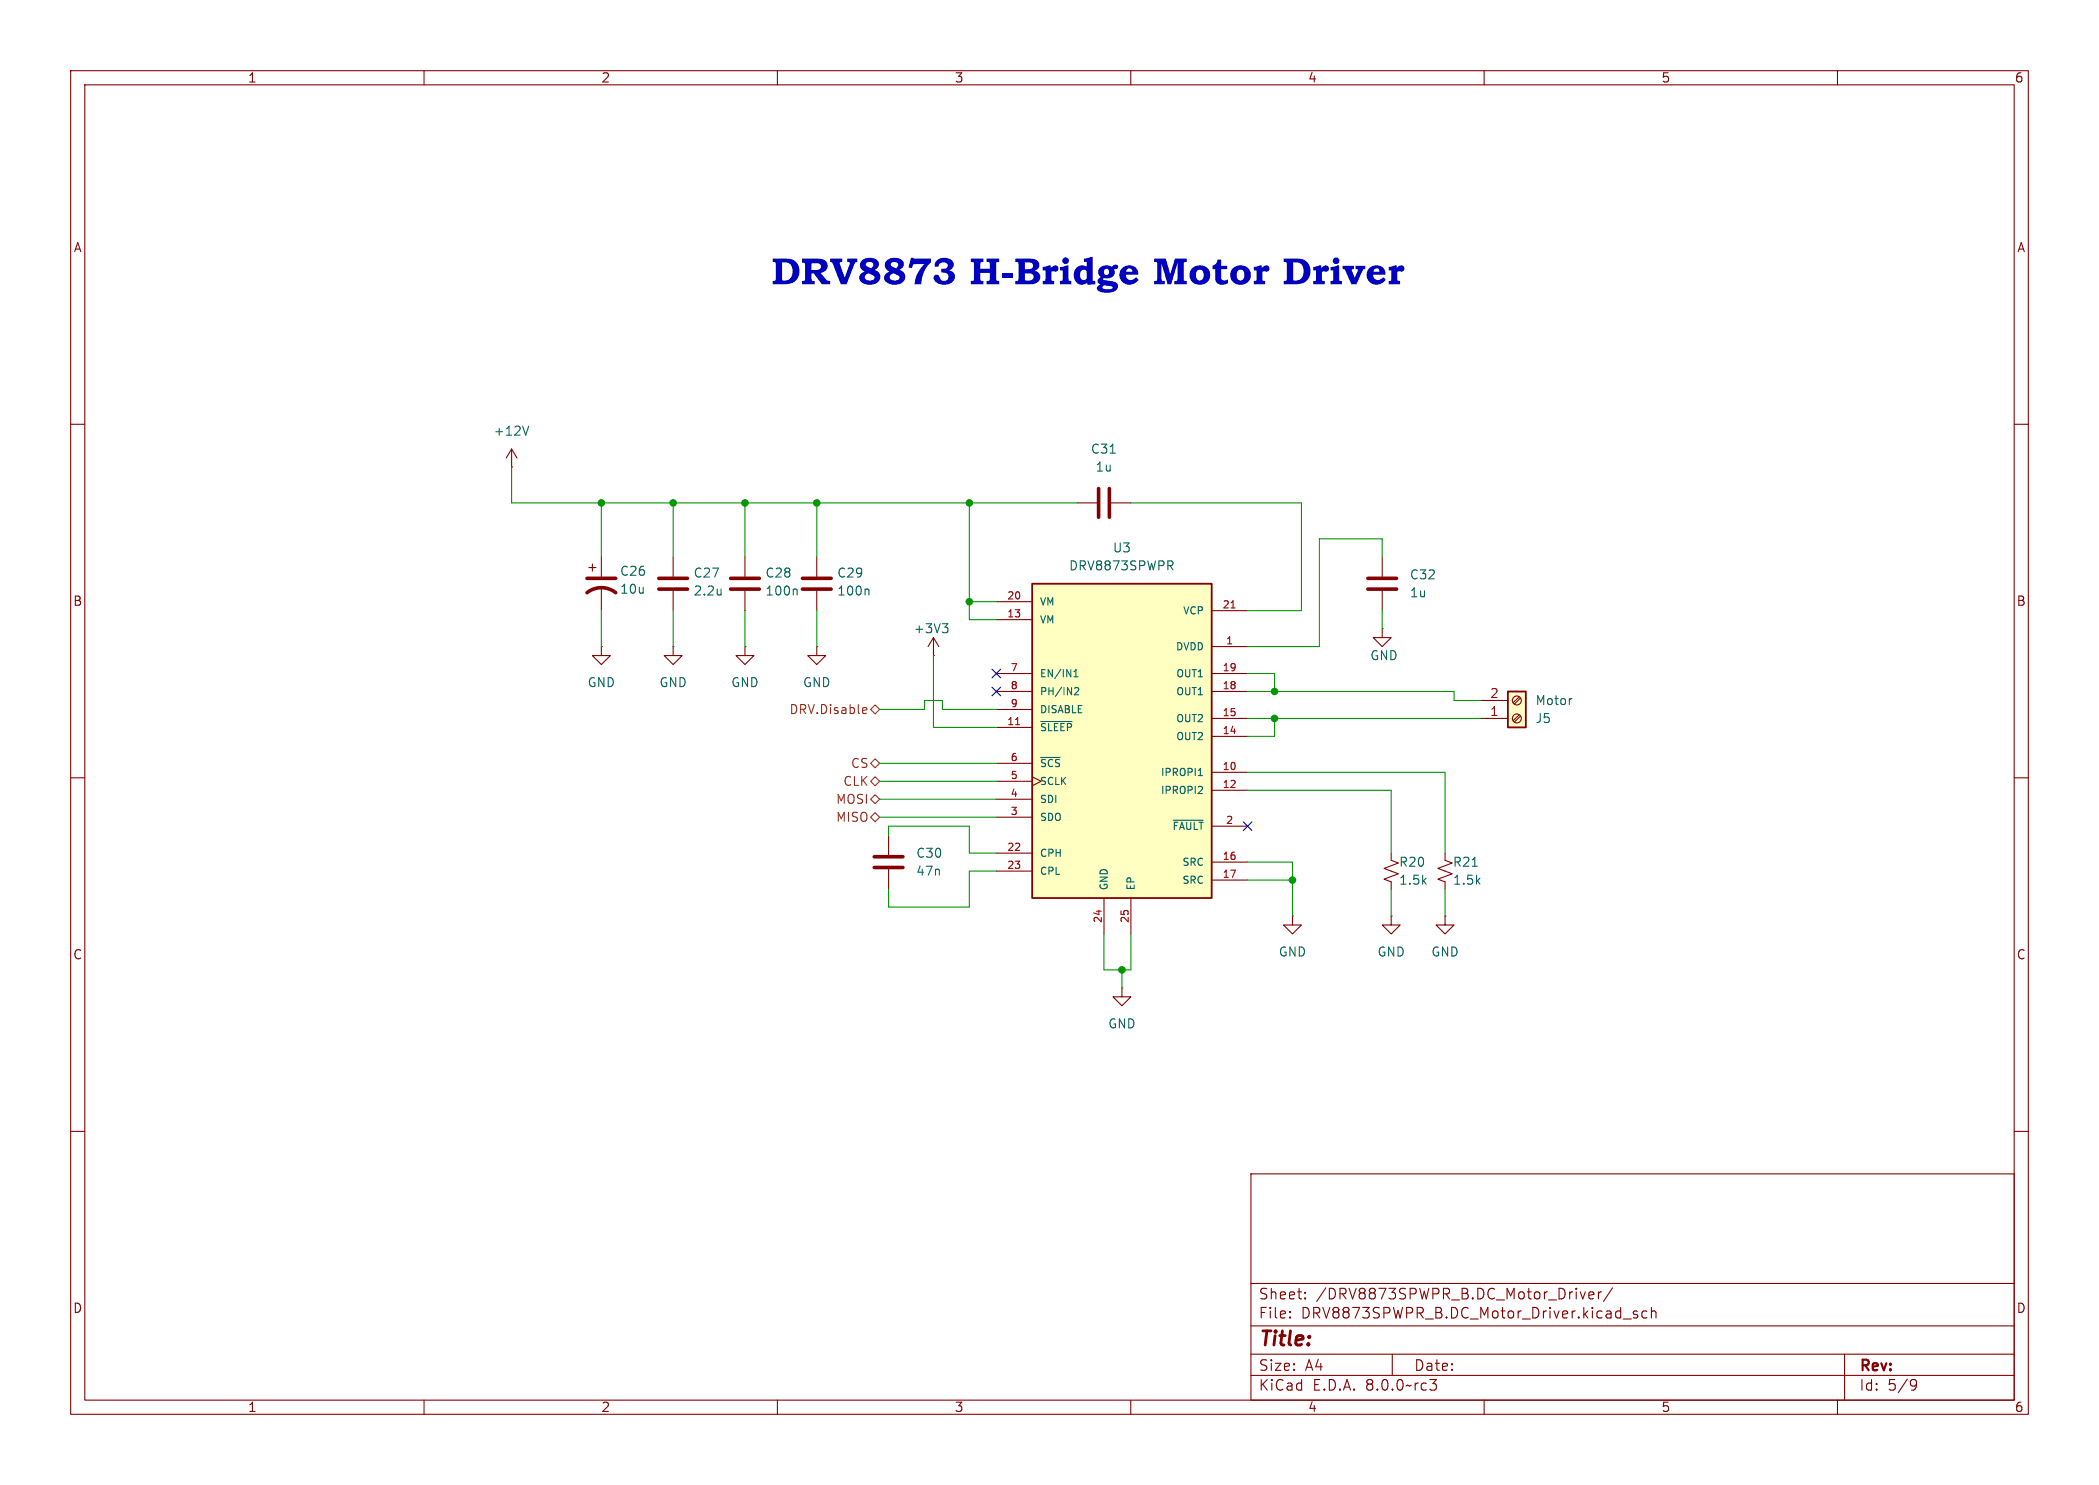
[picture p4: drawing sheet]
<svg xmlns="http://www.w3.org/2000/svg" width="297mm" height="210mm" viewBox="0 0 297 210" stroke-linecap="round" stroke-linejoin="round" font-family="sans-serif">
<g fill="none" stroke="#840000" stroke-width=".15">
<path d="M10 10h277v190h-277zM12 12h273v186h-273zM60 10v2M110 10v2M160 10v2M210 10v2M260 10v2M10 60h2M285 60h2M72.4 66h.1M72.4 63.5l-.8 1.3M72.4 63.5v2.5"/>
<path d="M72.4 63.5l.8 1.3M83.8 79.8v1M85.1 78.7v2.8M95.2 78.7v2.8M105.4 78.7v2.8M115.6 78.7v2.8M195.6 78.7v2.8M83.3 80.3h1M85.1 91.4v1.3h1.3l-1.3 1.3-1.3-1.3h1.3M85.1 91.4h.1M85.1 83.1v3.3M95.2 91.4v1.3h1.3l-1.3 1.3-1.2-1.3h1.2"/>
<path d="M95.2 91.4h.1M95.2 83.6v2.8M105.4 91.4v1.3h1.3l-1.3 1.3-1.3-1.3h1.3M105.4 91.4h.1M105.4 83.6v2.8M115.6 91.4v1.3h1.2l-1.2 1.3-1.3-1.3h1.3M115.6 91.4h.1M115.6 83.6v2.8M132.1 92.7h.1M132.1 90.2l-.8 1.2M132.1 90.2v2.5M132.1 90.2l.7 1.2"/>
<path d="M195.6 88.9v1.3h1.2l-1.2 1.2-1.3-1.2h1.3M195.6 88.9h.1M195.6 83.6v2.8M10 110h2M285 110h2M158.7 139.7v1.3h1.3l-1.3 1.2-1.2-1.2h1.2M158.7 139.7h.1M182.9 129.5v1.3h1.2l-1.2 1.3-1.3-1.3h1.3M182.9 129.5h.1M204.5 120.7v1l1 .3-2 .8 2 .8-2 .7 1 .4v1M10 160h2M285 160h2"/>
<path d="M177 166h108v32h-108zM60 198v2M110 198v2M160 198v2M177 194.5h108M177 191.5h108M177 187.5h108M177 181.5h108M182.5 186.3h.1l-.1 .1M182.5 186.3v.1M182.5 185.5v.1M182.5 185.5h.1l-.1 .1"/>
<path d="M184.7 183.6v.1M184.7 183.6h-.1l.1 .1M184.7 182.8v.1M184.7 182.8h-.1l.1 .1M197 191.5v3M202.3 195.1h.9l-.5 .6a.41 .41 0 0 1 .5 .3v.3l-.1 .2-.6 .1M210 198v2M224.3 182.7l-.3 1M224.8 183.2l.7-.1v-.3l-.5-.1-.2 .2 .1 .7 .1 .1 .5-.1M226.2 182.7v1M226.6 182.7l-.3 .1-.1 .2M228.2 182.1l-1.3 2"/>
<path d="M229.7 186.5h1.1M231.7 185.5l-.4-.1-.2 .2 .1 .2 .5 .2v.1v.2l-.2 .1-.4-.1M233 185.5l-.4-.1-.3 .3v.4l.2 .2 .1 .1 .4-.1M233.7 185.5a.37 .37 0 0 1 .6 .1v.8M233.7 184.9v1.5M260 198v2M261 191.5v6.5M270.6 195.1h.3l.2 .1a.99 .99 0 0 1-.4 1.4h-.2M271.2 195.7l-.3 .3h-.3"/>
</g>
<path d="M83.1 83.8a3.3 3.3 0 0 1 4 0M83.1 81.8h4M93.2 83.3h4.1M93.2 81.8h4.1M103.4 83.3h4M103.4 81.8h4M113.5 83.3h4.1M113.5 81.8h4.1M193.5 83.3h4.1M193.5 81.8h4.1" fill="none" stroke="#840000" stroke-width=".51"/>
<path d="M74.8 60.3l-.4 1.2M102 83.3v.8M102 84v.1M112.6 83.3l.2 .2v.6M122.8 83.3l.2 .2v.6M133.3 88.2h.8l-.4 .5M133.9 88.7l.2 .2v.3l-.2 .3M208.3 122.5h.7" fill="none" stroke="#006464" stroke-width=".15"/>
<path d="M213.4 97.8h2.5v5.1h-2.5z" fill="#ffffc2"/>
<path d="M213.4 97.8h2.5v5.1h-2.5z" fill="none" stroke="#840000" stroke-width=".25"/>
<g fill="none" stroke="#840000" stroke-width=".15">
<path d="M152.4 71.1h2.8M157.2 71.1h2.8M209.5 99.1h3.9M215 98.6l-.9 .8M215.1 98.7l-.8 .9M125.7 118.1v2.8M209.5 101.6h3.9M215 101.1l-.9 .8M215.1 101.3l-.8 .8M125.7 122.9v2.8"/>
<circle cx="214.6" cy="99.1" r=".63"/>
<circle cx="214.6" cy="101.6" r=".63"/>
</g>
<path d="M157.1 64.1h.7M222.3 98.8h.1" fill="none" stroke="#006464" stroke-width=".15"/>
<path d="M155.4 69.1v4.1M157 69.1v4.1M123.7 122.7h4.1M123.7 121.2h4.1" fill="none" stroke="#840000" stroke-width=".51"/>
<path d="M146 82.6h25.4v44.4h-25.4z" fill="#ffffc2"/>
<path d="M146 82.6h25.4v44.4h-25.4z" fill="none" stroke="#840000" stroke-width=".25"/>
<g fill="none" stroke="#840000" stroke-width=".15">
<path d="M141 87.6h5M141 97.8h5M141 95.3h5M141 85.1h5M171.4 91.4h5.1M171.4 97.8h5.1M171.4 95.3h5.1M171.4 86.4h5.1M141 102.9h5M141 115.6h5M141 113h5M141 110.5h5"/>
<path d="M141 108h5M141 100.3h5M146 109.9l1.3 .6-1.3 .6M171.4 109.2h5.1M171.4 111.8h5.1M171.4 104.1h5.1M171.4 101.6h5.1M171.4 116.8h5.1M141 120.7h5M141 123.2h5M156.2 127v5.1M160 127v5.1"/>
<path d="M171.4 121.9h5.1M171.4 124.5h5.1M196.8 129.5v1.3h1.3l-1.3 1.3-1.2-1.3h1.2M196.8 129.5h.1M196.8 120.7v1l1.1 .3-2.1 .8 2.1 .8-2.1 .7 1 .4v1M204.5 129.5v1.3h1.2l-1.2 1.3-1.3-1.3h1.3M204.5 129.5h.1"/>
</g>
<path d="M165.6 80l.4 .6M165.9 79.4l.1 .2-.1 .3M152 95.7h.5M152 95l.2-.3v1M152.1 97.3l.3-.1 .2 .3-.6 .8h.6M147.3 102h4.4M147.3 107.1h2.7M166 116h4.2M169.6 109.7h.5" fill="none" stroke="#006464" stroke-width=".15"/>
<path d="M174.2 86h.6M143.7 102.5h.6" fill="none" stroke="#a90000" stroke-width=".15"/>
<path d="M123.8 99.7l.7 .6-.7 .7-.6-.7zM122.2 100.1h.4l.1 .3-.6 .1M122.6 100.8l-.4 .1M123.2 110.5l.6-.6 .7 .6-.7 .6zM123.2 113l.6-.6 .7 .6-.7 .7zM123.2 115.6l.6-.7 .7 .7-.7 .6zM123.8 107.3l.7 .7-.7 .6-.6-.6z" fill="none" stroke="#725600" stroke-width=".15"/>
<g fill="#0000c2">
<path d="M132.5 36.9a1.6 1.6 0 0 1 2.4 .2 .85 .85 0 0 1-.6 1.1 .97 .97 0 0 1 .8 1 .97 .97 0 0 1-.9 1 1.58 1.58 0 0 1-2.1-.9 .47 .47 0 0 1 .5-.5 .47 .47 0 0 1 .4 .6 .63 .63 0 0 0 .8 .3 .63 .63 0 0 0 .4-.8 .63 .63 0 0 0-.8-.4h-.2v-.5a.61 .61 0 0 0 .9-.6 .72 .72 0 0 0-.8-.3 .72 .72 0 0 0-.5 .6h-.6l.1-.5z"/>
<path d="M196.5 37.7l1.1-.2v.4a.57 .57 0 0 1 .6-.4 .57 .57 0 0 1 .5 .5 .5 .5 0 0 1-.8 .4h-.2v1.1l.1 .2h.3v.5h-1.6v-.5h.3l.1-.2v-1.3h-.4z"/>
</g>
<g fill="none" stroke="#009600" stroke-width=".15">
<path d="M72.4 66v5.1h80M85.1 71.1v7.6M95.2 71.1v7.6M105.4 71.1v7.6M115.6 71.1v7.6M137.2 71.1v16.5h3.8M160 71.1h24.1v15.3h-7.6M195.6 78.7v-2.5h-8.9v15.2h-10.2M85.1 86.4v5M95.2 86.4v5M105.4 86.4v5M115.6 86.4v5"/>
<path d="M132.1 92.7v10.2h8.9M137.2 85.1h3.8M176.5 97.8h29.2v1.3h3.8M176.5 95.3h3.8v2.5M195.6 86.4v2.5M124.5 100.3h6.3v-1.2h2.5v1.2h7.7M124.5 113h16.5M124.5 108h16.5M124.5 110.5h16.5M124.5 115.6h16.5M125.7 118.1v-1.3h11.5v3.9h3.8M176.5 111.8h20.3v8.9"/>
<path d="M176.5 109.2h28v11.5M176.5 101.6h33M180.3 101.6v2.5h-3.8M141 123.2h-3.8v5.1h-11.5v-2.6M156.2 132.1v5.1h3.8v-5.1M158.7 137.2v2.5M176.5 121.9h6.4v7.6M176.5 124.5h6.4M196.8 125.7v3.8M204.5 125.7v3.8"/>
</g>
<path d="M140.4 94.6l1.2 1.3M140.4 97.2l1.2 1.2M141.6 94.6l-1.2 1.3M141.6 97.2l-1.2 1.2M175.9 116.2l1.2 1.2M177.1 116.2l-1.2 1.2" fill="none" stroke="#000084" stroke-width=".15"/>
<g fill="#009600" stroke="#009600" stroke-width=".15">
<circle cx="180.3" cy="101.6" r=".46"/>
<circle cx="180.3" cy="97.8" r=".46"/>
<circle cx="158.7" cy="137.2" r=".46"/>
<circle cx="115.6" cy="71.1" r=".46"/>
<circle cx="105.4" cy="71.1" r=".46"/>
<circle cx="137.2" cy="85.1" r=".46"/>
<circle cx="137.2" cy="71.1" r=".46"/>
<circle cx="85.1" cy="71.1" r=".46"/>
<circle cx="95.2" cy="71.1" r=".46"/>
<circle cx="182.9" cy="124.5" r=".46"/>
</g>
<g font-size="5.3" fill="#0000c2">
<text x="109.1" y="41.8">DRV8873</text>
<text x="137.2" y="41.8">H-Bridge Motor Driver</text>
</g>
<text font-size="2.8" fill="#840000" x="178" y="190.9">Title:</text>
<g font-size="2.1" fill="#840000">
<text x="178" y="184">Sheet:</text>
<text x="186.2" y="184">/DRV8873SPWPR_B.DC_Motor_Driver/</text>
<text x="178" y="186.7">File:</text>
<text x="184.1" y="186.7">DRV8873SPWPR_B.DC_Motor_Driver.kicad_sch</text>
<text x="178" y="196.9">KiCad</text>
<text x="178" y="194.1">Size:</text>
<text x="184.7" y="194.1">A4</text>
<text x="185.7" y="196.9">E.D.A.</text>
<text x="193.3" y="196.9">8.0.0~rc3</text>
<text x="200" y="194.1">Date:</text>
<text x="263" y="194.3">Rev:</text>
<text x="263" y="196.9">Id:</text>
<text x="267.1" y="196.9">5/9</text>
</g>
<g font-size="1.8" fill="#840000">
<text x="35" y="11.9">1</text>
<text x="85" y="11.9">2</text>
<text x="135" y="11.9">3</text>
<text x="185" y="11.9">4</text>
<text x="235" y="11.9">5</text>
<text x="285" y="11.9">6</text>
<text x="10.3" y="35.9">A</text>
<text x="285.3" y="35.9">A</text>
<text x="10.3" y="85.9">B</text>
<text x="285.3" y="85.9">B</text>
<text x="10.3" y="135.9">C</text>
<text x="285.3" y="135.9">C</text>
<text x="10.3" y="185.9">D</text>
<text x="285.3" y="185.9">D</text>
<text x="35" y="199.9">1</text>
<text x="85" y="199.9">2</text>
<text x="135" y="199.9">3</text>
<text x="185" y="199.9">4</text>
<text x="235" y="199.9">5</text>
<text x="285" y="199.9">6</text>
</g>
<g font-size="1.8" fill="#006464">
<text x="69.7" y="61.8">+12V</text>
<text x="154.3" y="64.4">C31</text>
<text x="154.9" y="66.9">1u</text>
<text x="87.6" y="81.6">C26</text>
<text x="98.1" y="81.9">C27</text>
<text x="108.2" y="81.9">C28</text>
<text x="118.4" y="81.9">C29</text>
<text x="151.2" y="80.9">DRV8873SPWPR</text>
<text x="157.4" y="78.3">U3</text>
<text x="199.4" y="82.1">C32</text>
<text x="87.6" y="84.2">10u</text>
<text x="98.1" y="84.4">2.2u</text>
<text x="108.2" y="84.4">100n</text>
<text x="118.4" y="84.4">100n</text>
<text x="129.2" y="89.8">+3V3</text>
<text x="199.4" y="84.7">1u</text>
<text x="193.8" y="93.6">GND</text>
<text x="83.1" y="97.4">GND</text>
<text x="93.2" y="97.4">GND</text>
<text x="103.4" y="97.4">GND</text>
<text x="113.5" y="97.4">GND</text>
<text x="217.2" y="99.9">Motor</text>
<text x="217.2" y="102.5">J5</text>
<text x="129.5" y="121.5">C30</text>
<text x="129.5" y="124.1">47n</text>
<text x="197.9" y="125.3">1.5k</text>
<text x="197.9" y="122.8">R20</text>
<text x="205.5" y="125.3">1.5k</text>
<text x="205.5" y="122.8">R21</text>
<text x="180.8" y="135.5">GND</text>
<text x="194.8" y="135.5">GND</text>
<text x="202.4" y="135.5">GND</text>
<text x="156.7" y="145.6">GND</text>
</g>
<g font-size="1.8" fill="#725600">
<text x="111.6" y="101.2">DRV.Disable</text>
<text x="118.2" y="113.9">MOSI</text>
<text x="119.2" y="111.4">CLK</text>
<text x="120.3" y="108.8">CS</text>
<text x="118.2" y="116.4">MISO</text>
</g>
<g font-size="1.8" fill="#a90000">
<text x="210.7" y="101.3">1</text>
<text x="210.7" y="98.8">2</text>
</g>
<g font-size="1.4" fill="#a90000">
<text x="142.4" y="87.4">13</text>
<text x="142.4" y="84.8">20</text>
<text x="172.9" y="86.1">21</text>
<text x="142.9" y="95">7</text>
<text x="172.9" y="95">19</text>
<text x="173.4" y="91.2">1</text>
<text x="142.9" y="97.5">8</text>
<text x="142.9" y="100.1">9</text>
<text x="172.9" y="101.3">15</text>
<text x="172.9" y="97.5">18</text>
<text x="142.4" y="102.6">11</text>
<text x="142.9" y="107.7">6</text>
<text x="172.9" y="103.9">14</text>
<text x="142.9" y="112.8">4</text>
<text x="142.9" y="110.2">5</text>
<text x="172.9" y="109">10</text>
<text x="172.9" y="111.5">12</text>
<text x="142.9" y="115.3">3</text>
<text x="173.4" y="116.6">2</text>
<text x="142.4" y="120.4">22</text>
<text x="142.4" y="122.9">23</text>
<text x="172.9" y="121.7">16</text>
<text x="172.9" y="124.2">17</text>
<text x="156" y="130.6" transform="rotate(-90 156 130.6)">24</text>
<text x="159.8" y="130.6" transform="rotate(-90 159.8 130.6)">25</text>
</g>
<g font-size="1.4" fill="#006464">
<text x="147.1" y="88.4">VM</text>
<text x="147.1" y="85.8">VM</text>
<text x="167.3" y="87.1">VCP</text>
<text x="147.1" y="96">EN/IN1</text>
<text x="166.3" y="92.2">DVDD</text>
<text x="166.3" y="96">OUT1</text>
<text x="147.1" y="98.5">PH/IN2</text>
<text x="147.1" y="101.1">DISABLE</text>
<text x="166.3" y="98.5">OUT1</text>
<text x="147.1" y="103.6">~{SLEEP}</text>
<text x="166.3" y="104.9">OUT2</text>
<text x="166.3" y="102.3">OUT2</text>
<text x="147.1" y="113.8">SDI</text>
<text x="147.1" y="111.2">SCLK</text>
<text x="147.1" y="108.7">~{SCS}</text>
<text x="164.1" y="110">IPROPI1</text>
<text x="164.1" y="112.5">IPROPI2</text>
<text x="147.1" y="116.3">SDO</text>
<text x="165.8" y="117.6">~{FAULT}</text>
<text x="147.1" y="121.4">CPH</text>
<text x="147.1" y="123.9">CPL</text>
<text x="156.9" y="126" transform="rotate(-90 156.9 126)">GND</text>
<text x="160.8" y="126" transform="rotate(-90 160.8 126)">EP</text>
<text x="167.2" y="122.7">SRC</text>
<text x="167.2" y="125.2">SRC</text>
</g>
</svg>
